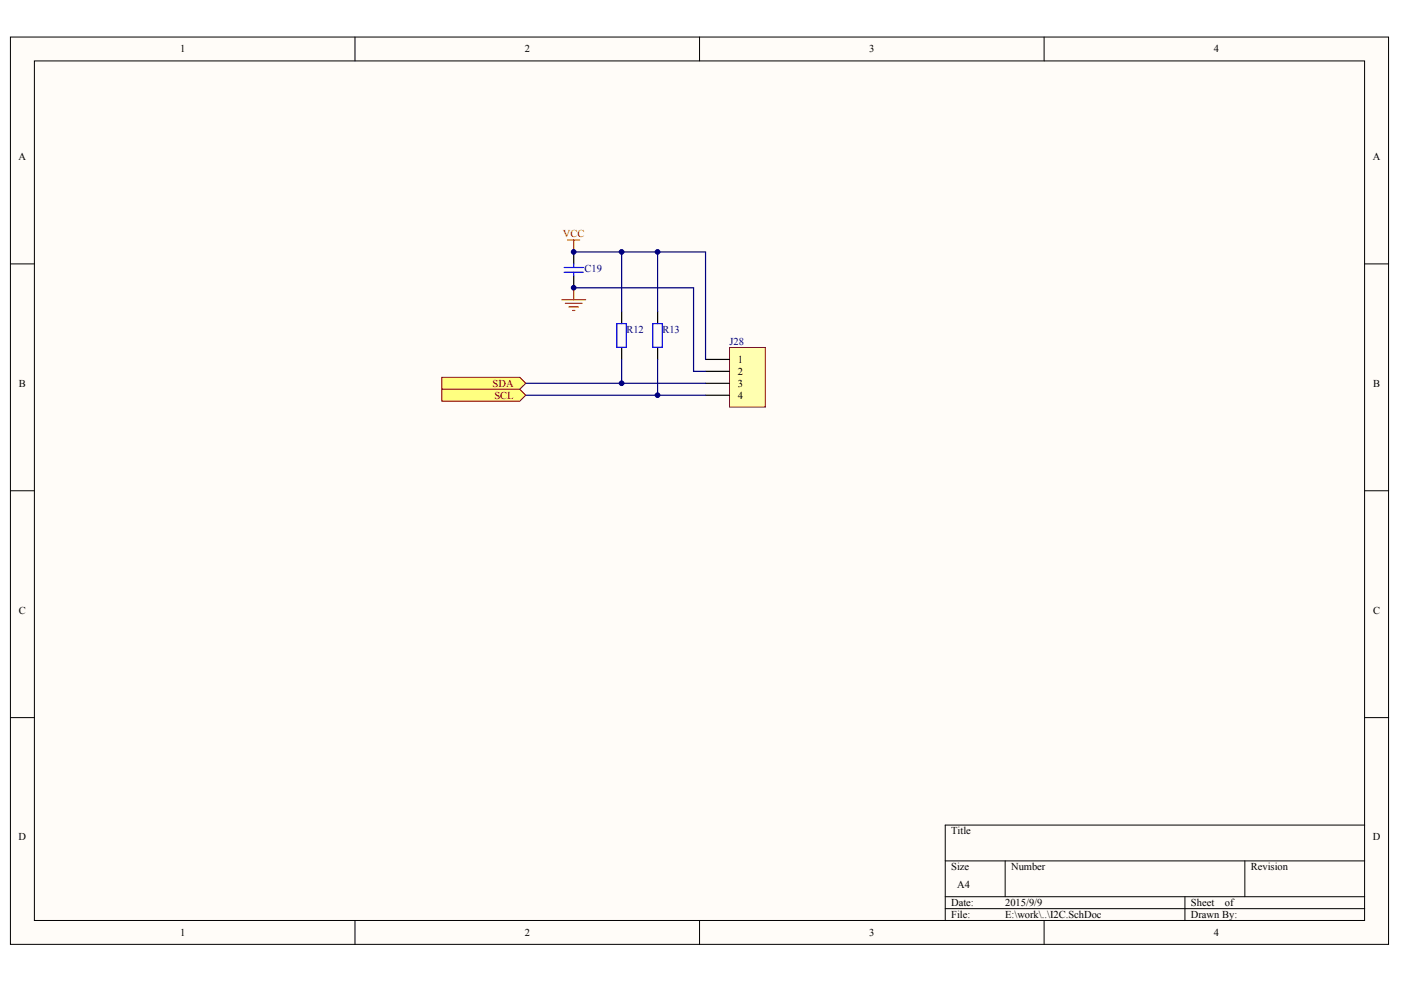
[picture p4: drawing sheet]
<svg xmlns="http://www.w3.org/2000/svg" width="287mm" height="202mm" viewBox="0 0 287 202" stroke-linecap="round" stroke-linejoin="round" font-family="sans-serif">
<g fill="#fffcf8" stroke="#000" stroke-width=".2">
<path d="M2.1 7.6h282.2v185.8h-282.2z"/>
<path d="M7 12.5h272.4v176h-272.4z"/>
</g>
<g fill="none" stroke="#000" stroke-width=".2">
<path d="M72.7 7.6v4.9M143.2 7.6v4.9M213.7 7.6v4.9M2.1 54h4.9M279.4 54h4.9M2.1 100.5h4.9M279.4 100.5h4.9M2.1 147h4.9M279.4 147h4.9M193.5 176.3h85.9M205.8 176.3v7.4M254.8 176.3v7.4"/>
<path d="M279.4 169h-85.9v19.5M72.7 188.5v4.9M143.2 188.5v4.9M193.5 183.7h85.9M193.5 186.1h85.9M213.7 188.5v4.9M242.6 183.7v4.8"/>
</g>
<path d="M149.3 71.2h7.4v12.2h-7.4z" fill="#ffffb0" stroke="#800000" stroke-width=".2"/>
<path d="M117.4 51.6v2.4M117.4 56.5v2.4M144.4 73.6h4.9M144.4 76.1h4.9M144.4 78.5h4.9M144.4 80.9h4.9" fill="none" stroke="#000" stroke-width=".25"/>
<path d="M115.5 54.8h3.9M115.5 55.8h3.9M117.4 54v.8M117.4 55.8v.7" fill="none" stroke="#00f" stroke-width=".25"/>
<path d="M116.2 49.2h2.5M117.4 49.2v2.4M117.4 58.9v2.5M115 61.4h4.9M115.7 62.1h3.5M116.5 62.9h1.9M117.2 63.6h.5" fill="none" stroke="#f00" stroke-width=".25"/>
<path d="M117.4 51.6h27v22M117.4 58.9h24.6v17.2h2.4M107.6 78.5h36.8M107.6 80.9h36.8" fill="none" stroke="#000080" stroke-width=".25"/>
<g fill="#ffff80" stroke="#800000" stroke-width=".2">
<path d="M90.5 77.3h15.9l1.2 1.2-1.2 1.2h-15.9z" fill-rule="evenodd"/>
<path d="M90.5 79.7h15.9l1.2 1.2-1.2 1.3h-15.9z" fill-rule="evenodd"/>
</g>
<path d="M127.3 63.8v2.5M127.3 71.2v2.4M134.6 63.8v2.5M134.6 71.2v2.4" fill="none" stroke="#000" stroke-width=".25"/>
<path d="M126.3 66.3h1.9v4.8h-1.9zM133.6 66.3h2v4.8h-2z" fill="none" stroke="#00f" stroke-width=".25"/>
<path d="M127.3 51.6v12.2M134.6 51.6v12.2M127.3 73.6v4.9M134.6 73.6v7.3" fill="none" stroke="#000080" stroke-width=".25"/>
<g fill="#000080" stroke="#000080" stroke-width=".2">
<circle cx="117.4" cy="58.9" r=".48"/>
<circle cx="117.4" cy="51.6" r=".48"/>
<circle cx="127.3" cy="78.5" r=".48"/>
<circle cx="127.3" cy="51.6" r=".48"/>
<circle cx="134.6" cy="80.9" r=".48"/>
<circle cx="134.6" cy="51.6" r=".48"/>
</g>
<g font-size="2.2">
<text x="36.9" y="10.7">1</text>
<text x="107.4" y="10.7">2</text>
<text x="178" y="10.7">3</text>
<text x="248.5" y="10.7">4</text>
<text x="3.8" y="32.7">A</text>
<text x="281" y="32.7">A</text>
<text x="151.1" y="74.3">1</text>
<text x="151.1" y="76.8">2</text>
<text x="3.9" y="79.2">B</text>
<text x="151.1" y="79.2">3</text>
<text x="151.1" y="81.6">4</text>
<text x="281.1" y="79.2">B</text>
<text x="3.9" y="125.7">C</text>
<text x="281.1" y="125.7">C</text>
<text x="3.8" y="172.1">D</text>
<text x="194.7" y="170.9">Title</text>
<text x="281" y="172.1">D</text>
<text x="194.7" y="178.2">Size</text>
<text x="207" y="178.2">Number</text>
<text x="256.1" y="178.2">Revision</text>
<text x="194.7" y="185.6">Date:</text>
<text x="196" y="181.9">A4</text>
<text x="205.8" y="185.6">2015/9/9</text>
<text x="243.8" y="185.6">Sheet</text>
<text x="250.7" y="185.6">of</text>
<text x="36.9" y="191.7">1</text>
<text x="107.4" y="191.7">2</text>
<text x="178" y="191.7">3</text>
<text x="194.7" y="188">File:</text>
<text x="205.8" y="188">E:\work\..\I2C.SchDoc</text>
<text x="243.8" y="188">Drawn By:</text>
<text x="248.5" y="191.7">4</text>
</g>
<text font-size="2.2" fill="#f00" x="115.2" y="48.6">VCC</text>
<g font-size="2.2" fill="#000080">
<text x="119.7" y="55.7">C19</text>
<text x="128.2" y="68.2">R12</text>
<text x="135.6" y="68.2">R13</text>
<text x="149.3" y="70.6">J28</text>
</g>
<g font-size="2.2" fill="#800000">
<text x="100.8" y="79.2">SDA</text>
<text x="101.2" y="81.6">SCL</text>
</g>
</svg>
